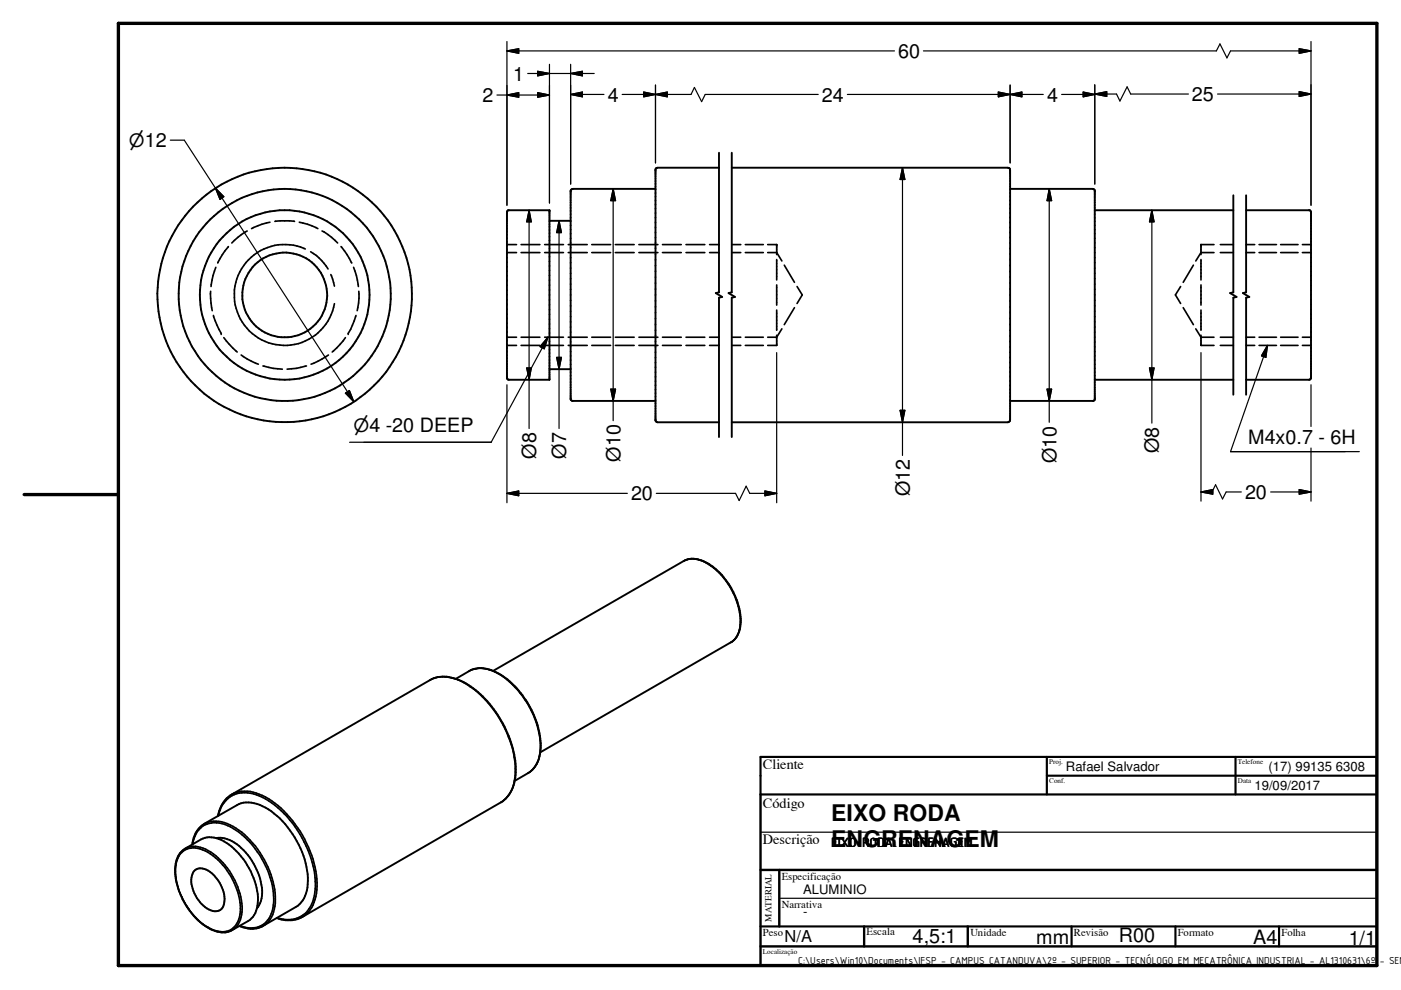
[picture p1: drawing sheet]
<svg xmlns="http://www.w3.org/2000/svg" width="297mm" height="210mm" viewBox="0 0 297 210" stroke-linecap="round" stroke-linejoin="round" font-family="sans-serif">
<g fill="none" stroke="#000" stroke-width=".41">
<path d="M152.4 35.6h-13l-.4 .3v53.3l.4 .3h13M152.4 32.4v29.6l-.6 .1 1.3 .8-.7 .2v29.6M155.1 35.6h58.6l.4 .1 .1 .3-.1 53.3-.4 .2h-58.6M155.1 32.4v29.6l-.6 .1 1.3 .8-.7 .2v29.6M107.7 44.6h8.8v35.9h-8.7l-.3-.4v-35.1zM116.5 46.8h4.5M139 40h-17.5l-.5 .4v44.3l.3 .3h17.7M214.2 40h17.5l.4 .4v44.4l-.3 .2h-17.6M232.1 44.6h29.4M261.5 41.4v20.6l-.7 .1 1.4 .8-.7 .2v20.6M264.2 44.6h13.5l.3 .4-.1 35.3-.2 .2h-13.5M264.2 41.4v20.6l-.7 .1 1.4 .8-.7 .2v20.6"/>
<path d="M116.5 78.3h4.5M232.1 80.5h29.4M96.6 143.9l2.9-1.6a6.1 6.1 0 0 1 6.4 .6 19.1 19.1 0 0 1 8.7 15.7v.9M104.6 142.2l40.3-23.2a5.4 5.4 0 0 1 5.8 .9 14.9 14.9 0 0 1 6.3 12.8 4.3 4.3 0 0 1-2.1 3.5l-40.3 23.3M114.6 159.5a5.7 5.7 0 0 1-2.6 4.4l-2.9 1.7M40.8 179.1a5.7 5.7 0 0 1 2.5-4.4l6.9-4a6.1 6.1 0 0 1 6.1 .5 19.4 19.4 0 0 1 9 15.6 6.2 6.2 0 0 1-2.6 5.5l-6.9 4a5.5 5.5 0 0 1-5 0M45.8 177.7a7.2 7.2 0 0 1 6.3 3.1 12.9 12.9 0 0 1 3.4 9.7l-.3 1-.8 1.1M46.2 173l.2-.7a6.1 6.1 0 0 1 2.7-3.9l42.1-24.2a7.5 7.5 0 0 1 7.6 .7 20.7 20.7 0 0 1 6.7 6.6 20.2 20.2 0 0 1 3.6 13.9 6.6 6.6 0 0 1-2.9 4.7l-42.4 24.5-1.9 .5h-1.4l-1.8-.5M38.1 180.9l1.2-1 3.3-1.9a5.5 5.5 0 0 1 6 1.1 15.4 15.4 0 0 1 6 12.4v.6a4.3 4.3 0 0 1-2 3.2l-3.4 1.9a4.8 4.8 0 0 1-5-.5 11.2 11.2 0 0 1-3.6-3.2 15.5 15.5 0 0 1-3.5-9.3 6.1 6.1 0 0 1 1-3.3zM41.1 184.7a2.44 2.44 0 0 1 3.4 .1 7.4 7.4 0 0 1 3 7 1.99 1.99 0 0 1-3.2 1 7.2 7.2 0 0 1-3.6-7.1z"/>
<circle cx="60.4" cy="62.5" r="9"/>
<circle cx="60.4" cy="62.5" r="27"/>
<circle cx="60.4" cy="62.5" r="22.5"/>
<circle cx="60.4" cy="62.5" r="18"/>
</g>
<g fill="#000">
<circle cx="116.5" cy="44.6" r=".2"/>
<circle cx="164.7" cy="51.9" r=".18"/>
<circle cx="254.6" cy="51.9" r=".18"/>
<circle cx="46.9" cy="70.7" r=".18"/>
<circle cx="73.8" cy="70.7" r=".18"/>
<circle cx="107.5" cy="80.1" r=".2"/>
<circle cx="278" cy="80.1" r=".2"/>
</g>
<g fill="none" stroke="#000" stroke-width=".35">
<path d="M45.8 56.7l-.6 1.7-.5 2.3M48.4 52.3l-1.2 1.7-1 1.8M52.4 49l-2 1.3-1.3 1.2M57.2 47.1l-1.7 .4-2.2 1M58.3 46.9l1.1-.1 3 .1M63.5 47.1l1.7 .4 2.2 1M64.7 52.8a10.7 10.7 0 0 0-14.4 6.2 10.7 10.7 0 0 0 7.4 13.9 10.7 10.7 0 0 0 13.2-8.5M65.9 53.4l1.7 1.3 2 2.3M68.3 49l1.3 .7 2 1.8M70.1 58.2l.8 2.5M72.3 52.3l1.3 1.7 1 1.8M75 56.7l.6 1.7 .4 2.3"/>
<path d="M107.5 53.6h2M107.5 51.9h2M110.5 53.6h4M110.5 51.9h4M115.5 53.6h4M115.5 51.9h4M120.5 53.6h4M120.5 51.9h4M125.5 53.6h4M125.5 51.9h4M130.5 53.6h3.9M130.5 51.9h3.9"/>
<path d="M135.5 53.6h4M135.5 51.9h4M140.5 53.6h3.9M140.5 51.9h3.9M145.5 53.6h3.9M145.5 51.9h3.9M150.4 53.6h2M150.4 51.9h2M155.1 53.6h2M155.1 51.9h2M158 53.6h3.8M158 51.9h3.8"/>
<path d="M162.8 53.6h1.9l1.1 1.7M162.8 51.9h1.9v2.1M164.7 55v4.4M166.3 56.2l2.1 3.7M253 56.2l-2.1 3.7M254.6 55v4.4M257.4 53.6h-2.8l-1.1 1.7M257.4 51.9h-2.8v2.1M258.7 53.6h2.8M258.7 51.9h2.8M264.2 53.6h1.8M264.2 51.9h1.8"/>
<path d="M267 53.6h3.6M267 51.9h3.6M271.5 53.6h3.7M271.5 51.9h3.7M276.1 53.6h1.9M276.1 51.9h1.9M44.7 61.8v1.4l.3 2.7M45.3 66.9l.7 2.1 .9 1.7M47.5 71.6l1.1 1.4 1.7 1.6M51.1 75.3l1.3 .8 2.4 1.1M55.7 77.6l2.3 .5 1.9 .2M65 77.6l-2.2 .5-1.9 .2"/>
<path d="M69.6 75.3l-2.2 1.3-1.4 .6M73.2 71.6l-1.1 1.4-1.7 1.6M75.5 66.9l-1.2 2.9-.5 .9M76.1 61.8v1.4l-.4 2.7M107.5 71.5h2M107.5 73.2h2M110.5 71.5h4M110.5 73.2h4M115.5 71.5h4M115.5 73.2h4M120.5 71.5h4M120.5 73.2h4"/>
<path d="M125.5 71.5h4M125.5 73.2h4M130.5 71.5h3.9M130.5 73.2h3.9M135.5 71.5h4M135.5 73.2h4M140.5 71.5h3.9M140.5 73.2h3.9M145.5 71.5h3.9M145.5 73.2h3.9M150.4 71.5h2M150.4 73.2h2"/>
<path d="M155.1 71.5h2M155.1 73.2h2M158 71.5h3.8M158 73.2h3.8M164.7 71.1v2.1h-1.9M164.7 60.4v4.3M164.7 65.7v4.3M165.8 69.7l-1.1 1.8h-1.9M168.4 65.2l-2.1 3.6M169 60.7l1.1 1.8-1.1 1.8M250.3 60.7l-1.1 1.8 1.1 1.8M250.9 65.2l2.1 3.6"/>
<path d="M253.5 69.7l1.1 1.8h2.8M254.6 71.1v2.1h2.8M254.6 60.4v4.3M254.6 65.7v4.3M258.7 71.5h2.8M258.7 73.2h2.8M264.2 71.5h1.8M264.2 73.2h1.8M267 71.5h3.6M267 73.2h3.6M271.5 71.5h3.7M271.5 73.2h3.7"/>
<path d="M276.1 71.5h1.9M276.1 73.2h1.9M144.9 119a5.2 5.2 0 0 1 5.4 .7 15.2 15.2 0 0 1 6.6 12.8 4.5 4.5 0 0 1-2 3.7M91.2 144.2a7.6 7.6 0 0 1 7.8 .9 23.8 23.8 0 0 1 10.3 17v2.3a7.1 7.1 0 0 1-3.1 5.7M99.5 142.3a6.5 6.5 0 0 1 6.7 .9 19.2 19.2 0 0 1 8.4 15.8 5.9 5.9 0 0 1-2.6 4.9M39.3 179.9a5.1 5.1 0 0 1 5.4 .7 15.5 15.5 0 0 1 6.6 12.8 4.7 4.7 0 0 1-2.1 3.8M40.8 179a4.8 4.8 0 0 1 6.9-4.2 17.7 17.7 0 0 1 9.5 11.2 11.1 11.1 0 0 1-.1 8.7 4.8 4.8 0 0 1-6.3 1.6M43.3 174.7a6.6 6.6 0 0 1 6.7 .9 19.3 19.3 0 0 1 8.4 15.9 5.7 5.7 0 0 1-2.6 4.8M46.3 173a5.7 5.7 0 0 1 8.1-4.5 20.8 20.8 0 0 1 10.9 11.7 16.1 16.1 0 0 1 1 10.9 5.6 5.6 0 0 1-7.5 3.5M49.1 168.4a7.1 7.1 0 0 1 6.5 .3 22.9 22.9 0 0 1 11.2 15.2 12.5 12.5 0 0 1-.7 8.5l-.7 1-1.3 1M38.2 181.1a4.2 4.2 0 0 1 5.4-.7 15.1 15.1 0 0 1 7.2 10.3 6 6 0 0 1-1.8 6.4 5.2 5.2 0 0 1-5.4-.8 14.2 14.2 0 0 1-6.2-13.4z"/>
</g>
<path d="M25.1 5h266.8v199.7h-266.8zM5.1 104.9h20" fill="none" stroke="#000" stroke-width=".71"/>
<path d="M222 160.5v7.9M222 164.5h69.9M262 160.5v7.9M291.9 168.4h-130.7v-7.9h130.7v44.2h-64.7M161.2 196.4h130.7M227.2 196.4v4.3M249.2 196.4v4.3M271.2 196.4v4.3" fill="none" stroke="#000" stroke-width=".46"/>
<g fill="none" stroke="#000" stroke-width=".25">
<path d="M107.5 10.8l2.5-.5v1zM107.5 8.8v34.7M107.5 10.8h82.1M111.9 15.6h14.1M114 19.6l2.5 .6-2.5 .4zM114 15.1l2.5 .5-2.5 .5zM116.5 13.6v29.5M121 15.6l2.5-.5v1zM121 13.6v25.4M136.5 19.5l2.5 .5-2.5 .5zM136.5 19.5l5 1v-1l-5 1zM139 18v16.5"/>
<path d="M195.8 10.8h62.1l.8-1.5 1.4 3 .8-1.5h17.1M211.7 19.5l2.5 .5-2.5 .5zM211.7 19.5l5 1v-1l-5 1zM214.2 18v16.5M229.7 19.5l2.4 .5-2.4 .5zM232.1 19.9l2.6-.5v1zM232.1 17.9v21.1M232.1 19.9h4.6l.7 1.5 1.6-3 .7 1.5h12.3M258.1 19.9h19.9M275.5 19.4l2.5 .5-2.5 .5zM275.5 10.3l2.5 .5-2.5 .5zM278 8.8v34.7"/>
<path d="M36.1 29.7h3l6.6 10.2M45.7 39.9l1.8 1.8-.9 .6zM45.7 39.9l29.3 45.3M105.4 20.2h11.1M107.5 20.2l2.5-.6v1zM121 20l2.5-.5v1zM121 20h7.1M131.9 20h14.6l.7-1.5 1.6 3 .7-1.5h24M139 20l2.5-.5v1zM179.7 20h41.5M191.3 35.6l.6 2.5h-1.1zM191.3 35.6v61"/>
<path d="M214.2 20l2.5-.5v1zM225.1 20h7M112.2 44.6l.4 2.4h-.9zM112.2 44.6v46.2M118.5 46.8l.5 2.5h-1zM118.5 46.8v44M130 40l.5 2.5h-1zM130 40v49.2M222.5 40l.5 2.5h-1zM222.5 40v49.5M244.2 44.6l.5 2.4h-1zM244.2 44.6v45.1"/>
<path d="M111.7 78h.9l-.4 2.5zM116.2 71.5l-.8 2.5-.9-.5zM116.2 71.5l-12.1 22.3h-30M118 75.8h1l-.5 2.5zM164.7 74.8v31.8M243.7 78h1l-.5 2.5zM254.6 74.8v31.5M268.7 73.2l-.3 2.6-.9-.4zM268.7 73.2l-7.8 22.6h27.3M73.2 83.4l.9-.6 .9 2.4zM107.5 81.6v25M129.5 82.5h1l-.5 2.5z"/>
<path d="M190.8 87h1.1l-.6 2.5zM222 82.5h1l-.5 2.5zM278 81.6v8.8M278 95v11.3M107.5 104.6l2.5-.5v1zM107.5 104.6h25.5M139.1 104.6h16.9l.7 1.5 1.5-3 .8 1.5h5.7M162.2 104.1l2.5 .5-2.5 .5zM254.6 104.3l2.5-.5v1zM254.6 104.3h2.5M257 104.3l.7-1.5 1.5 3 .8-1.5h3.2M269.4 104.3h8.6"/>
<path d="M275.5 103.8l2.5 .5-2.5 .5zM161.2 176.4h130.7M165.2 190.5h126.7"/>
</g>
<path d="M161.2 168.4v36.3h88M161.2 184.4h130.7M165.2 184.4v12M183.2 196.4v4.3M205.2 196.4v4.3M161.2 200.7h130.7" fill="none" stroke="#000" stroke-width=".51"/>
<g fill="#000">
<path d="M107.5 20.2l2.5-.6v1zM107.5 10.8l2.5-.5v1zM114 15.1l2.5 .5-2.5 .5zM121 15.6l2.5-.5v1zM121 20l2.5-.5v1zM139 20l2.5-.5v1zM214.2 20l2.5-.5v1zM232.1 19.9l2.6-.5v1zM275.5 10.3l2.5 .5-2.5 .5zM114 19.6l2.5 .6-2.5 .4zM136.5 19.5l2.5 .5-2.5 .5zM191.3 35.6l.6 2.5h-1.1z"/>
<path d="M211.7 19.5l2.5 .5-2.5 .5zM229.7 19.5l2.4 .5-2.4 .5zM275.5 19.4l2.5 .5-2.5 .5zM45.7 39.9l1.8 1.8-.9 .6zM112.2 44.6l.4 2.4h-.9zM118.5 46.8l.5 2.5h-1zM130 40l.5 2.5h-1zM222.5 40l.5 2.5h-1zM244.2 44.6l.5 2.4h-1zM111.7 78h.9l-.4 2.5zM116.2 71.5l-.8 2.5-.9-.5zM118 75.8h1l-.5 2.5z"/>
<path d="M243.7 78h1l-.5 2.5zM268.7 73.2l-.3 2.6-.9-.4zM73.2 83.4l.9-.6 .9 2.4zM129.5 82.5h1l-.5 2.5zM190.8 87h1.1l-.6 2.5zM222 82.5h1l-.5 2.5zM107.5 104.6l2.5-.5v1zM162.2 104.1l2.5 .5-2.5 .5zM254.6 104.3l2.5-.5v1zM275.5 103.8l2.5 .5-2.5 .5z"/>
</g>
<g font-size="4.9">
<text x="176.2" y="174">EIXO RODA</text>
<text x="176.2" y="179.5">ENGRENAGEM</text>
</g>
<g font-size="4.2">
<text x="108.8" y="17.1">1</text>
<text x="190.4" y="12.3">60</text>
<text x="102.3" y="21.7">2</text>
<text x="128.9" y="21.6">4</text>
<text x="174.2" y="21.6">24</text>
<text x="222" y="21.6">4</text>
<text x="252.7" y="21.5">25</text>
<text x="264.7" y="94.2">M4x0.7 - 6H</text>
<text x="113.7" y="97.2" transform="rotate(-90 113.7 97.2)">Ø8</text>
<text x="120.1" y="97.2" transform="rotate(-90 120.1 97.2)">Ø7</text>
<text x="131.5" y="97.9" transform="rotate(-90 131.5 97.9)">Ø10</text>
<text x="224" y="98.3" transform="rotate(-90 224 98.3)">Ø10</text>
<text x="245.7" y="96.1" transform="rotate(-90 245.7 96.1)">Ø8</text>
<text x="133.8" y="106.1">20</text>
<text x="192.9" y="105.2" transform="rotate(-90 192.9 105.2)">Ø12</text>
<text x="264" y="105.7">20</text>
<text x="193.5" y="200">4,5:1</text>
<text x="219.7" y="200.2">mm</text>
<text x="237.2" y="199.6">R00</text>
<text x="265.7" y="200.1">A4</text>
<text x="286" y="200.4">1/1</text>
</g>
<g font-size="3.9">
<text x="27.3" y="31.2">⌀12</text>
<text x="74.9" y="91.5">⌀4 -20 DEEP</text>
</g>
<text font-size="3.5" x="166.3" y="199.7">N/A</text>
<text font-size="3.1" x="176.2" y="179.6">EIXO RODA ENGRENAGEM</text>
<g font-size="3">
<text x="161.8" y="163.1">Cliente</text>
<text x="161.8" y="171.4">Código</text>
<text x="161.8" y="179">Descrição</text>
</g>
<g font-size="2.8">
<text x="226" y="163.5">Rafael Salvador</text>
<text x="266" y="167.5">19/09/2017</text>
<text x="268.9" y="163.5">(17) 99135 6308</text>
<text x="170.3" y="189.5">ALUMINIO</text>
<text x="170.3" y="194.3">-</text>
</g>
<g font-size="2.3">
<text x="183.7" y="198.2">Escala</text>
<text x="169.2" y="204.3">C:\Users\Win10\Documents\IFSP - CAMPUS CATANDUVA\2º - SUPERIOR - TECNÓLOGO EM MECATRÔNICA INDUSTRIAL - AL1310631\6º - SEM</text>
</g>
<g font-size="2.2">
<text x="165.8" y="186.5">Especificação</text>
<text x="165.8" y="192.5">Narrativa</text>
<text x="161.8" y="198.5">Peso</text>
<text x="205.7" y="198.5">Unidade</text>
<text x="227.7" y="198.5">Revisão</text>
<text x="249.7" y="198.5">Formato</text>
<text x="271.7" y="198.5">Folha</text>
</g>
<text font-size="2" x="163.6" y="195.5" transform="rotate(-90 163.6 195.5)">MATERIAL</text>
<g font-size="1.5">
<text x="222.5" y="162">Proj.</text>
<text x="222.5" y="166">Conf.</text>
<text x="262.5" y="166">Data</text>
<text x="262.5" y="162">Telefone</text>
<text x="161.8" y="202.2">Localização</text>
</g>
</svg>
